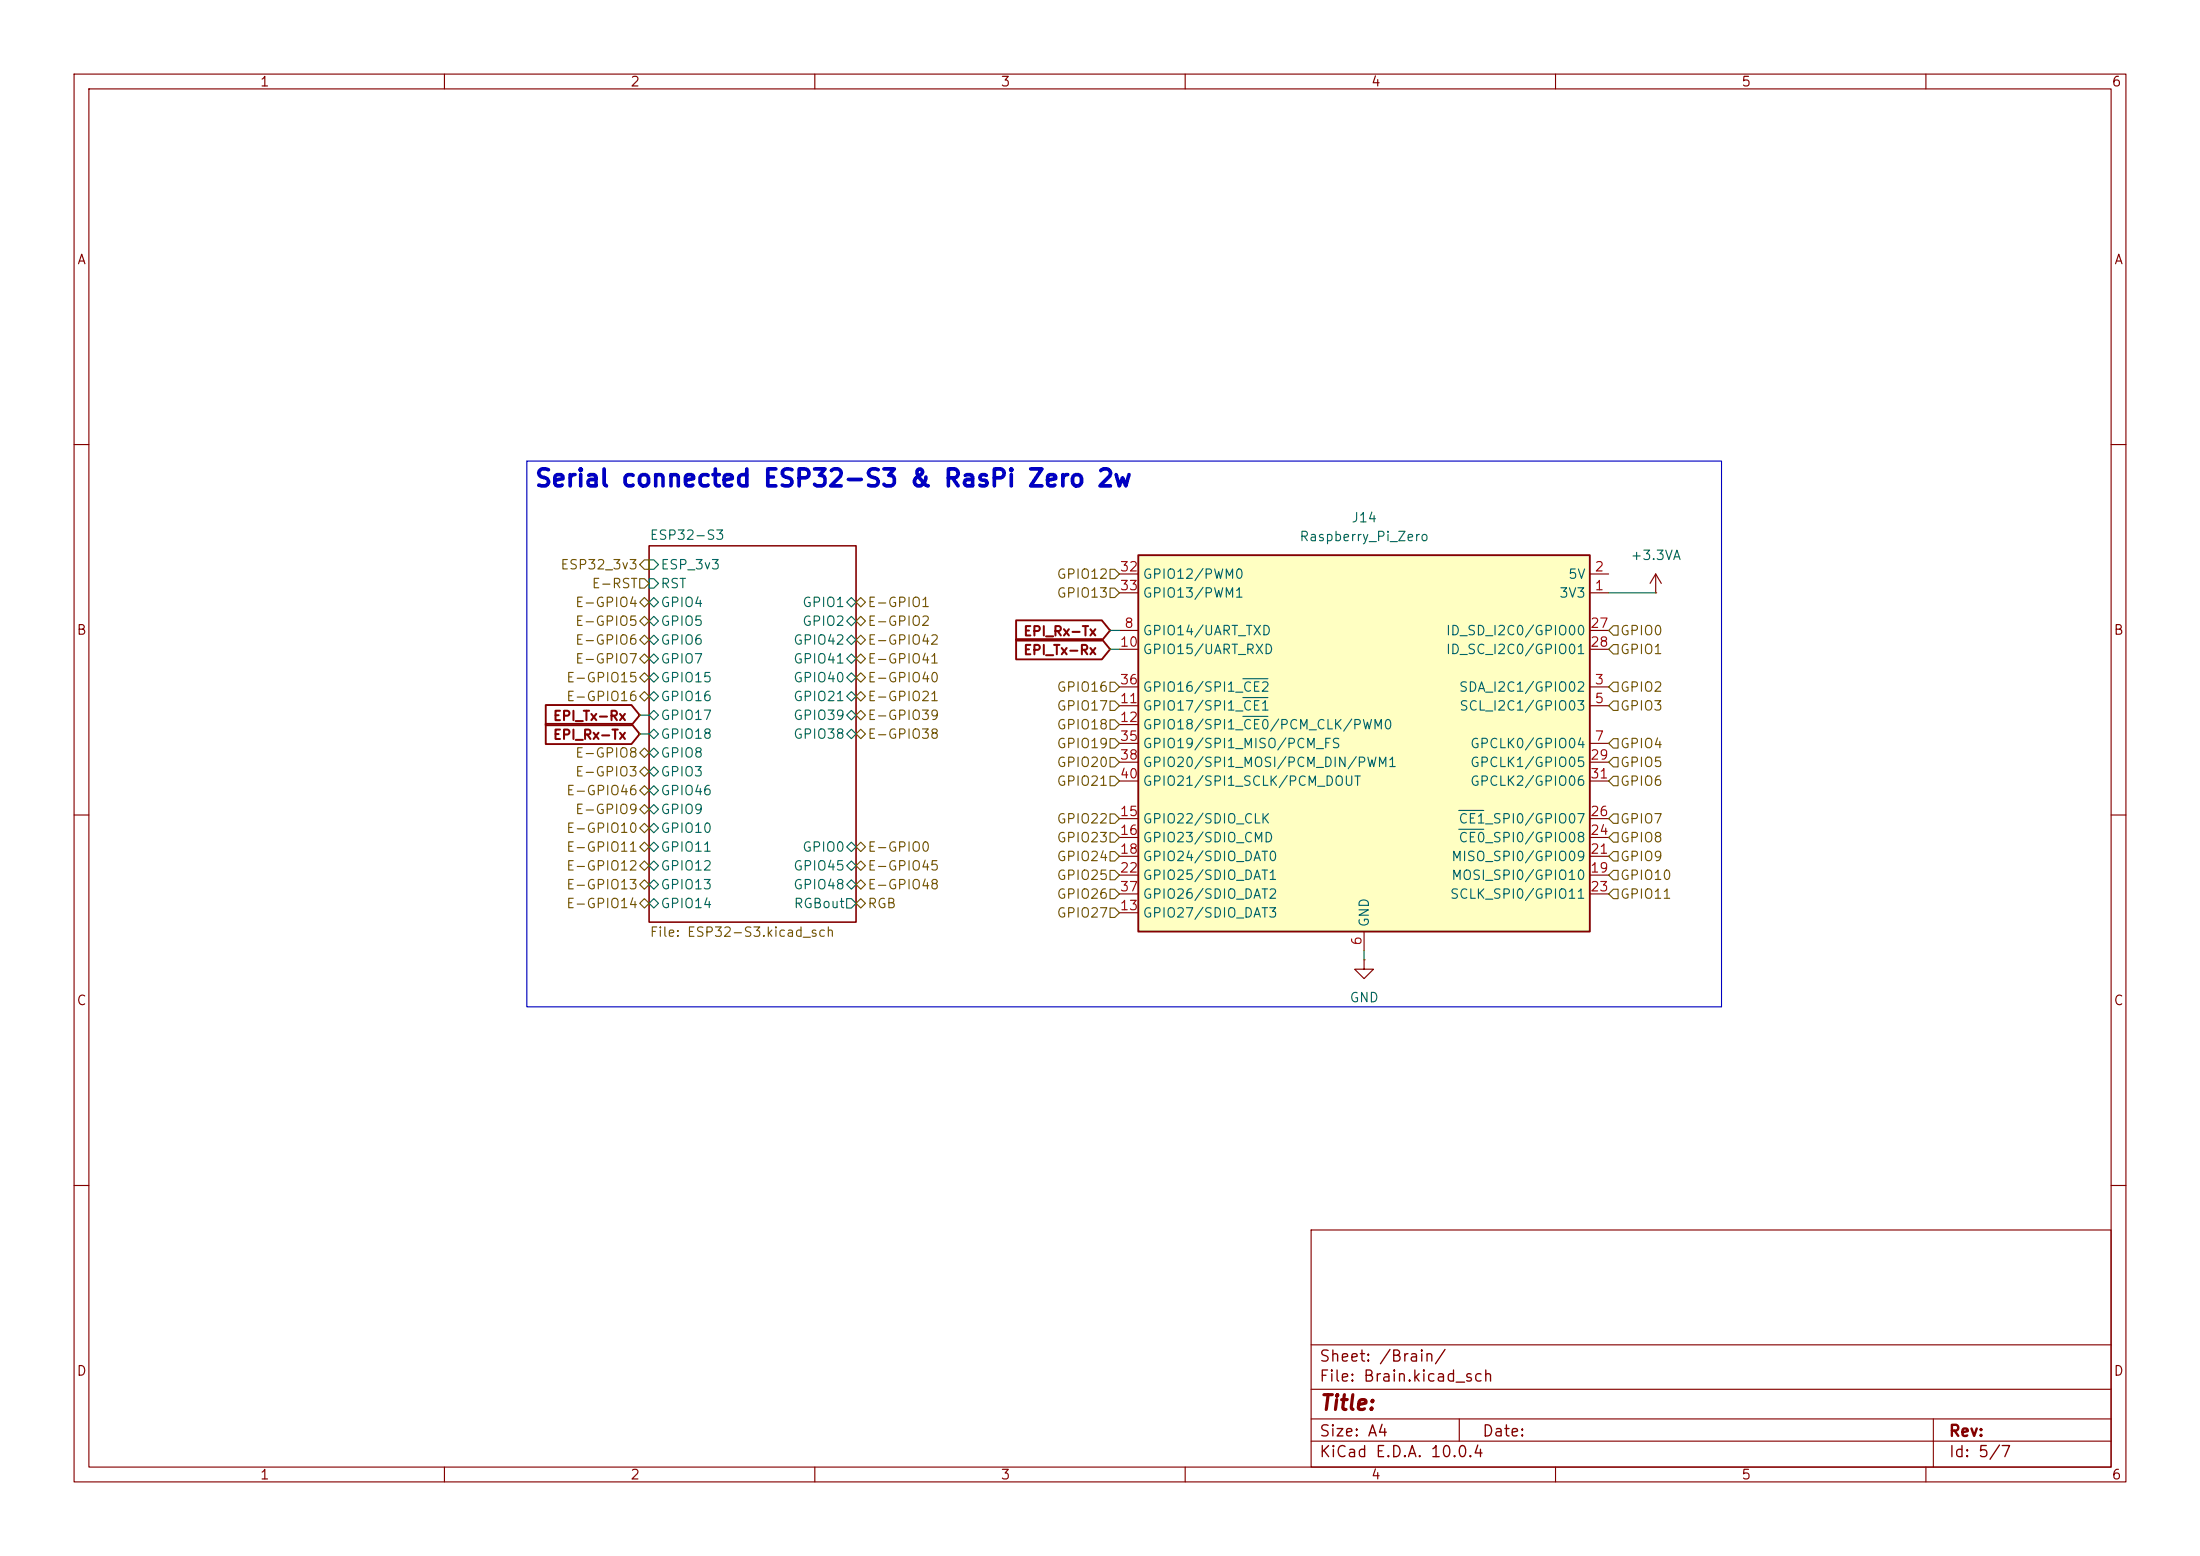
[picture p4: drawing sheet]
(kicad_sch
 (version 20260306)
 (generator "eeschema")
 (generator_version "10.0")
 (paper "A4")
 (lib_symbols
  (symbol "Connector:Raspberry_Pi_4" (exclude_from_sim no) (in_bom yes) (on_board yes)
   (in_pos_files yes)
   (duplicate_pin_numbers_are_jumpers no)
   (property "Reference" "J" (at -17.526 48.768 0) (show_name no) (do_not_autoplace no) (effects (font (size 1.27 1.27)) (justify left bottom)))
   (property "Value" "Raspberry_Pi_4" (at 15.748 -26.416 0) (show_name no) (do_not_autoplace no) (effects (font (size 1.27 1.27)) (justify left top)))
   (property "Footprint" "" (at 70.104 -47.498 0) (show_name no) (do_not_autoplace no) (hide yes) (effects (font (size 1.27 1.27)) (justify left)))
   (property "Datasheet" "https://datasheets.raspberrypi.com/rpi4/raspberry-pi-4-datasheet.pdf" (at 15.748 -32.258 0) (show_name no) (do_not_autoplace no) (hide yes) (effects (font (size 1.27 1.27)) (justify left)))
   (property "Description" "Raspberry Pi 4 Model B" (at 15.748 -29.718 0) (show_name no) (do_not_autoplace no) (hide yes) (effects (font (size 1.27 1.27)) (justify left)))
   (symbol "Raspberry_Pi_4_0_1"
    (rectangle (start -30.48 25.4) (end 30.48 -25.4) (stroke (width 0.254) (type default)) (fill (type background))))
   (symbol "Raspberry_Pi_4_1_1"
    (pin power_out line (at 33.02 20.32 180) (length 2.54) (name "3V3" (effects (font (size 1.27 1.27)))) (number "1" (effects (font (size 1.27 1.27)))))
    (pin power_out line (at 33.02 22.86 180) (length 2.54) (name "5V" (effects (font (size 1.27 1.27)))) (number "2" (effects (font (size 1.27 1.27)))))
    (pin bidirectional line (at 33.02 7.62 180) (length 2.54) (name "SDA_I2C1/GPIO02" (effects (font (size 1.27 1.27)))) (number "3" (effects (font (size 1.27 1.27)))))
    (pin passive line (at 33.02 22.86 180) (length 2.54) (hide yes) (name "5V" (effects (font (size 1.27 1.27)))) (number "4" (effects (font (size 1.27 1.27)))))
    (pin bidirectional line (at 33.02 5.08 180) (length 2.54) (name "SCL_I2C1/GPIO03" (effects (font (size 1.27 1.27)))) (number "5" (effects (font (size 1.27 1.27)))))
    (pin power_out line (at 0 -27.94 90) (length 2.54) (name "GND" (effects (font (size 1.27 1.27)))) (number "6" (effects (font (size 1.27 1.27)))))
    (pin bidirectional line (at 33.02 0 180) (length 2.54) (name "GPCLK0/GPIO04" (effects (font (size 1.27 1.27)))) (number "7" (effects (font (size 1.27 1.27)))))
    (pin bidirectional line (at -33.02 15.24 0) (length 2.54) (name "GPIO14/UART_TXD" (effects (font (size 1.27 1.27)))) (number "8" (effects (font (size 1.27 1.27)))))
    (pin passive line (at 0 -27.94 90) (length 2.54) (hide yes) (name "GND" (effects (font (size 1.27 1.27)))) (number "9" (effects (font (size 1.27 1.27)))))
    (pin bidirectional line (at -33.02 12.7 0) (length 2.54) (name "GPIO15/UART_RXD" (effects (font (size 1.27 1.27)))) (number "10" (effects (font (size 1.27 1.27)))))
    (pin bidirectional line (at -33.02 5.08 0) (length 2.54) (name "GPIO17/SPI1_~{CE1}" (effects (font (size 1.27 1.27)))) (number "11" (effects (font (size 1.27 1.27)))))
    (pin bidirectional line (at -33.02 2.54 0) (length 2.54) (name "GPIO18/SPI1_~{CE0}/PCM_CLK/PWM0" (effects (font (size 1.27 1.27)))) (number "12" (effects (font (size 1.27 1.27)))))
    (pin bidirectional line (at -33.02 -22.86 0) (length 2.54) (name "GPIO27/SDIO_DAT3" (effects (font (size 1.27 1.27)))) (number "13" (effects (font (size 1.27 1.27)))))
    (pin passive line (at 0 -27.94 90) (length 2.54) (hide yes) (name "GND" (effects (font (size 1.27 1.27)))) (number "14" (effects (font (size 1.27 1.27)))))
    (pin bidirectional line (at -33.02 -10.16 0) (length 2.54) (name "GPIO22/SDIO_CLK" (effects (font (size 1.27 1.27)))) (number "15" (effects (font (size 1.27 1.27)))))
    (pin bidirectional line (at -33.02 -12.7 0) (length 2.54) (name "GPIO23/SDIO_CMD" (effects (font (size 1.27 1.27)))) (number "16" (effects (font (size 1.27 1.27)))))
    (pin passive line (at 33.02 20.32 180) (length 2.54) (hide yes) (name "3V3" (effects (font (size 1.27 1.27)))) (number "17" (effects (font (size 1.27 1.27)))))
    (pin bidirectional line (at -33.02 -15.24 0) (length 2.54) (name "GPIO24/SDIO_DAT0" (effects (font (size 1.27 1.27)))) (number "18" (effects (font (size 1.27 1.27)))))
    (pin bidirectional line (at 33.02 -17.78 180) (length 2.54) (name "MOSI_SPI0/GPIO10" (effects (font (size 1.27 1.27)))) (number "19" (effects (font (size 1.27 1.27)))))
    (pin passive line (at 0 -27.94 90) (length 2.54) (hide yes) (name "GND" (effects (font (size 1.27 1.27)))) (number "20" (effects (font (size 1.27 1.27)))))
    (pin bidirectional line (at 33.02 -15.24 180) (length 2.54) (name "MISO_SPI0/GPIO09" (effects (font (size 1.27 1.27)))) (number "21" (effects (font (size 1.27 1.27)))))
    (pin bidirectional line (at -33.02 -17.78 0) (length 2.54) (name "GPIO25/SDIO_DAT1" (effects (font (size 1.27 1.27)))) (number "22" (effects (font (size 1.27 1.27)))))
    (pin bidirectional line (at 33.02 -20.32 180) (length 2.54) (name "SCLK_SPI0/GPIO11" (effects (font (size 1.27 1.27)))) (number "23" (effects (font (size 1.27 1.27)))))
    (pin bidirectional line (at 33.02 -12.7 180) (length 2.54) (name "~{CE0}_SPI0/GPIO08" (effects (font (size 1.27 1.27)))) (number "24" (effects (font (size 1.27 1.27)))))
    (pin passive line (at 0 -27.94 90) (length 2.54) (hide yes) (name "GND" (effects (font (size 1.27 1.27)))) (number "25" (effects (font (size 1.27 1.27)))))
    (pin bidirectional line (at 33.02 -10.16 180) (length 2.54) (name "~{CE1}_SPI0/GPIO07" (effects (font (size 1.27 1.27)))) (number "26" (effects (font (size 1.27 1.27)))))
    (pin bidirectional line (at 33.02 15.24 180) (length 2.54) (name "ID_SD_I2C0/GPIO00" (effects (font (size 1.27 1.27)))) (number "27" (effects (font (size 1.27 1.27)))))
    (pin bidirectional line (at 33.02 12.7 180) (length 2.54) (name "ID_SC_I2C0/GPIO01" (effects (font (size 1.27 1.27)))) (number "28" (effects (font (size 1.27 1.27)))))
    (pin bidirectional line (at 33.02 -2.54 180) (length 2.54) (name "GPCLK1/GPIO05" (effects (font (size 1.27 1.27)))) (number "29" (effects (font (size 1.27 1.27)))))
    (pin passive line (at 0 -27.94 90) (length 2.54) (hide yes) (name "GND" (effects (font (size 1.27 1.27)))) (number "30" (effects (font (size 1.27 1.27)))))
    (pin bidirectional line (at 33.02 -5.08 180) (length 2.54) (name "GPCLK2/GPIO06" (effects (font (size 1.27 1.27)))) (number "31" (effects (font (size 1.27 1.27)))))
    (pin bidirectional line (at -33.02 22.86 0) (length 2.54) (name "GPIO12/PWM0" (effects (font (size 1.27 1.27)))) (number "32" (effects (font (size 1.27 1.27)))))
    (pin bidirectional line (at -33.02 20.32 0) (length 2.54) (name "GPIO13/PWM1" (effects (font (size 1.27 1.27)))) (number "33" (effects (font (size 1.27 1.27)))))
    (pin passive line (at 0 -27.94 90) (length 2.54) (hide yes) (name "GND" (effects (font (size 1.27 1.27)))) (number "34" (effects (font (size 1.27 1.27)))))
    (pin bidirectional line (at -33.02 0 0) (length 2.54) (name "GPIO19/SPI1_MISO/PCM_FS" (effects (font (size 1.27 1.27)))) (number "35" (effects (font (size 1.27 1.27)))))
    (pin bidirectional line (at -33.02 7.62 0) (length 2.54) (name "GPIO16/SPI1_~{CE2}" (effects (font (size 1.27 1.27)))) (number "36" (effects (font (size 1.27 1.27)))))
    (pin bidirectional line (at -33.02 -20.32 0) (length 2.54) (name "GPIO26/SDIO_DAT2" (effects (font (size 1.27 1.27)))) (number "37" (effects (font (size 1.27 1.27)))))
    (pin bidirectional line (at -33.02 -2.54 0) (length 2.54) (name "GPIO20/SPI1_MOSI/PCM_DIN/PWM1" (effects (font (size 1.27 1.27)))) (number "38" (effects (font (size 1.27 1.27)))))
    (pin passive line (at 0 -27.94 90) (length 2.54) (hide yes) (name "GND" (effects (font (size 1.27 1.27)))) (number "39" (effects (font (size 1.27 1.27)))))
    (pin bidirectional line (at -33.02 -5.08 0) (length 2.54) (name "GPIO21/SPI1_SCLK/PCM_DOUT" (effects (font (size 1.27 1.27)))) (number "40" (effects (font (size 1.27 1.27))))))
   (embedded_fonts no))
  (symbol "power:+3.3VA"
   (power global)
   (pin_numbers (hide yes))
   (pin_names
    (offset 0) (hide yes)) (exclude_from_sim no) (in_bom yes) (on_board yes)
   (in_pos_files yes)
   (duplicate_pin_numbers_are_jumpers no)
   (property "Reference" "#PWR" (at 0 -3.81 0) (show_name no) (do_not_autoplace no) (hide yes) (effects (font (size 1.27 1.27))))
   (property "Value" "+3.3VA" (at 0 3.556 0) (show_name no) (do_not_autoplace no) (effects (font (size 1.27 1.27))))
   (property "Footprint" "" (at 0 0 0) (show_name no) (do_not_autoplace no) (hide yes) (effects (font (size 1.27 1.27))))
   (property "Datasheet" "" (at 0 0 0) (show_name no) (do_not_autoplace no) (hide yes) (effects (font (size 1.27 1.27))))
   (property "Description" "Power symbol creates a global label with name \"+3.3VA\"" (at 0 0 0) (show_name no) (do_not_autoplace no) (hide yes) (effects (font (size 1.27 1.27))))
   (symbol "+3.3VA_0_1"
    (polyline (pts (xy -0.762 1.27) (xy 0 2.54)) (stroke (width 0) (type default)) (fill (type none)))
    (polyline (pts (xy 0 2.54) (xy 0.762 1.27)) (stroke (width 0) (type default)) (fill (type none)))
    (polyline (pts (xy 0 0) (xy 0 2.54)) (stroke (width 0) (type default)) (fill (type none))))
   (symbol "+3.3VA_1_1"
    (pin power_in line (at 0 0 90) (length 0) (name "" (effects (font (size 1.27 1.27)))) (number "1" (effects (font (size 1.27 1.27))))))
   (embedded_fonts no))
  (symbol "power:GND"
   (power global)
   (pin_numbers (hide yes))
   (pin_names
    (offset 0) (hide yes)) (exclude_from_sim no) (in_bom yes) (on_board yes)
   (in_pos_files yes)
   (duplicate_pin_numbers_are_jumpers no)
   (property "Reference" "#PWR" (at 0 -6.35 0) (show_name no) (do_not_autoplace no) (hide yes) (effects (font (size 1.27 1.27))))
   (property "Value" "GND" (at 0 -3.81 0) (show_name no) (do_not_autoplace no) (effects (font (size 1.27 1.27))))
   (property "Footprint" "" (at 0 0 0) (show_name no) (do_not_autoplace no) (hide yes) (effects (font (size 1.27 1.27))))
   (property "Datasheet" "" (at 0 0 0) (show_name no) (do_not_autoplace no) (hide yes) (effects (font (size 1.27 1.27))))
   (property "Description" "Power symbol creates a global label with name \"GND\" , ground" (at 0 0 0) (show_name no) (do_not_autoplace no) (hide yes) (effects (font (size 1.27 1.27))))
   (symbol "GND_0_1"
    (polyline (pts (xy 0 0) (xy 0 -1.27) (xy 1.27 -1.27) (xy 0 -2.54) (xy -1.27 -1.27) (xy 0 -1.27)) (stroke (width 0) (type default)) (fill (type none))))
   (symbol "GND_1_1"
    (pin power_in line (at 0 0 270) (length 0) (name "" (effects (font (size 1.27 1.27)))) (number "1" (effects (font (size 1.27 1.27))))))
   (embedded_fonts no)))
 (text_box "Serial connected ESP32-S3 & RasPi Zero 2w"
  (exclude_from_sim no)
  (at 71.12 62.23 0)
  (size 161.29 73.66)
  (margins 0.9525 0.9525 0.9525 0.9525)
  (stroke (width 0) (type solid))
  (fill (type none))
  (effects (font (size 2.286 2.286) (thickness 0.4572)
    (bold yes)) (justify left top)))
 (wire
  (pts (xy 149.86 85.09) (xy 151.13 85.09))
  (stroke (width 0) (type default)))
 (wire
  (pts (xy 86.36 99.06) (xy 87.63 99.06))
  (stroke (width 0) (type default)))
 (wire
  (pts (xy 184.15 129.54) (xy 184.15 128.27))
  (stroke (width 0) (type default)))
 (wire
  (pts (xy 86.36 96.52) (xy 87.63 96.52))
  (stroke (width 0) (type default)))
 (wire
  (pts (xy 223.52 80.01) (xy 217.17 80.01))
  (stroke (width 0) (type default)))
 (wire
  (pts (xy 149.86 87.63) (xy 151.13 87.63))
  (stroke (width 0) (type default)))
 (global_label "EPI_Rx-Tx"
  (shape input)
  (at 149.86 85.09 180)
  (fields_autoplaced yes)
  (effects (font (size 1.27 1.27) (thickness 0.254)
    (bold yes)) (justify right))
  (property "Intersheetrefs" "${INTERSHEET_REFS}" (at 136.5412 85.09 0) (hide yes) (show_name no) (do_not_autoplace no) (effects (font (size 1.27 1.27)) (justify right))))
 (global_label "EPI_Tx-Rx"
  (shape input)
  (at 149.86 87.63 180)
  (fields_autoplaced yes)
  (effects (font (size 1.27 1.27) (thickness 0.254)
    (bold yes)) (justify right))
  (property "Intersheetrefs" "${INTERSHEET_REFS}" (at 136.5412 87.63 0) (hide yes) (show_name no) (do_not_autoplace no) (effects (font (size 1.27 1.27)) (justify right))))
 (global_label "EPI_Tx-Rx"
  (shape input)
  (at 86.36 96.52 180)
  (fields_autoplaced yes)
  (effects (font (size 1.27 1.27) (thickness 0.254)
    (bold yes)) (justify right))
  (property "Intersheetrefs" "${INTERSHEET_REFS}" (at 73.0412 96.52 0) (hide yes) (show_name no) (do_not_autoplace no) (effects (font (size 1.27 1.27)) (justify right))))
 (global_label "EPI_Rx-Tx"
  (shape input)
  (at 86.36 99.06 180)
  (fields_autoplaced yes)
  (effects (font (size 1.27 1.27) (thickness 0.254)
    (bold yes)) (justify right))
  (property "Intersheetrefs" "${INTERSHEET_REFS}" (at 73.0412 99.06 0) (hide yes) (show_name no) (do_not_autoplace no) (effects (font (size 1.27 1.27)) (justify right))))
 (hierarchical_label "GPIO0"
  (shape input)
  (at 217.17 85.09 0)
  (effects (font (size 1.27 1.27)) (justify left)))
 (hierarchical_label "RGB"
  (shape bidirectional)
  (at 115.57 121.92 0)
  (effects (font (size 1.27 1.27)) (justify left)))
 (hierarchical_label "E-RST"
  (shape input)
  (at 87.63 78.74 180)
  (effects (font (size 1.27 1.27)) (justify right)))
 (hierarchical_label "ESP32_3v3"
  (shape output)
  (at 87.63 76.2 180)
  (effects (font (size 1.27 1.27)) (justify right)))
 (hierarchical_label "GPIO27"
  (shape input)
  (at 151.13 123.19 180)
  (effects (font (size 1.27 1.27)) (justify right)))
 (hierarchical_label "GPIO23"
  (shape input)
  (at 151.13 113.03 180)
  (effects (font (size 1.27 1.27)) (justify right)))
 (hierarchical_label "E-GPIO48"
  (shape bidirectional)
  (at 115.57 119.38 0)
  (effects (font (size 1.27 1.27)) (justify left)))
 (hierarchical_label "E-GPIO40"
  (shape bidirectional)
  (at 115.57 91.44 0)
  (effects (font (size 1.27 1.27)) (justify left)))
 (hierarchical_label "GPIO12"
  (shape input)
  (at 151.13 77.47 180)
  (effects (font (size 1.27 1.27)) (justify right)))
 (hierarchical_label "GPIO10"
  (shape input)
  (at 217.17 118.11 0)
  (effects (font (size 1.27 1.27)) (justify left)))
 (hierarchical_label "GPIO11"
  (shape input)
  (at 217.17 120.65 0)
  (effects (font (size 1.27 1.27)) (justify left)))
 (hierarchical_label "GPIO22"
  (shape input)
  (at 151.13 110.49 180)
  (effects (font (size 1.27 1.27)) (justify right)))
 (hierarchical_label "GPIO5"
  (shape input)
  (at 217.17 102.87 0)
  (effects (font (size 1.27 1.27)) (justify left)))
 (hierarchical_label "GPIO17"
  (shape input)
  (at 151.13 95.25 180)
  (effects (font (size 1.27 1.27)) (justify right)))
 (hierarchical_label "GPIO19"
  (shape input)
  (at 151.13 100.33 180)
  (effects (font (size 1.27 1.27)) (justify right)))
 (hierarchical_label "GPIO13"
  (shape input)
  (at 151.13 80.01 180)
  (effects (font (size 1.27 1.27)) (justify right)))
 (hierarchical_label "E-GPIO9"
  (shape bidirectional)
  (at 87.63 109.22 180)
  (effects (font (size 1.27 1.27)) (justify right)))
 (hierarchical_label "GPIO24"
  (shape input)
  (at 151.13 115.57 180)
  (effects (font (size 1.27 1.27)) (justify right)))
 (hierarchical_label "GPIO1"
  (shape input)
  (at 217.17 87.63 0)
  (effects (font (size 1.27 1.27)) (justify left)))
 (hierarchical_label "E-GPIO16"
  (shape bidirectional)
  (at 87.63 93.98 180)
  (effects (font (size 1.27 1.27)) (justify right)))
 (hierarchical_label "E-GPIO38"
  (shape bidirectional)
  (at 115.57 99.06 0)
  (effects (font (size 1.27 1.27)) (justify left)))
 (hierarchical_label "E-GPIO45"
  (shape bidirectional)
  (at 115.57 116.84 0)
  (effects (font (size 1.27 1.27)) (justify left)))
 (hierarchical_label "E-GPIO15"
  (shape bidirectional)
  (at 87.63 91.44 180)
  (effects (font (size 1.27 1.27)) (justify right)))
 (hierarchical_label "GPIO3"
  (shape input)
  (at 217.17 95.25 0)
  (effects (font (size 1.27 1.27)) (justify left)))
 (hierarchical_label "E-GPIO3"
  (shape bidirectional)
  (at 87.63 104.14 180)
  (effects (font (size 1.27 1.27)) (justify right)))
 (hierarchical_label "E-GPIO21"
  (shape bidirectional)
  (at 115.57 93.98 0)
  (effects (font (size 1.27 1.27)) (justify left)))
 (hierarchical_label "E-GPIO42"
  (shape bidirectional)
  (at 115.57 86.36 0)
  (effects (font (size 1.27 1.27)) (justify left)))
 (hierarchical_label "GPIO18"
  (shape input)
  (at 151.13 97.79 180)
  (effects (font (size 1.27 1.27)) (justify right)))
 (hierarchical_label "E-GPIO2"
  (shape bidirectional)
  (at 115.57 83.82 0)
  (effects (font (size 1.27 1.27)) (justify left)))
 (hierarchical_label "E-GPIO10"
  (shape bidirectional)
  (at 87.63 111.76 180)
  (effects (font (size 1.27 1.27)) (justify right)))
 (hierarchical_label "E-GPIO7"
  (shape bidirectional)
  (at 87.63 88.9 180)
  (effects (font (size 1.27 1.27)) (justify right)))
 (hierarchical_label "E-GPIO11"
  (shape bidirectional)
  (at 87.63 114.3 180)
  (effects (font (size 1.27 1.27)) (justify right)))
 (hierarchical_label "E-GPIO46"
  (shape bidirectional)
  (at 87.63 106.68 180)
  (effects (font (size 1.27 1.27)) (justify right)))
 (hierarchical_label "E-GPIO4"
  (shape bidirectional)
  (at 87.63 81.28 180)
  (effects (font (size 1.27 1.27)) (justify right)))
 (hierarchical_label "E-GPIO0"
  (shape bidirectional)
  (at 115.57 114.3 0)
  (effects (font (size 1.27 1.27)) (justify left)))
 (hierarchical_label "GPIO7"
  (shape input)
  (at 217.17 110.49 0)
  (effects (font (size 1.27 1.27)) (justify left)))
 (hierarchical_label "E-GPIO5"
  (shape bidirectional)
  (at 87.63 83.82 180)
  (effects (font (size 1.27 1.27)) (justify right)))
 (hierarchical_label "E-GPIO14"
  (shape bidirectional)
  (at 87.63 121.92 180)
  (effects (font (size 1.27 1.27)) (justify right)))
 (hierarchical_label "GPIO9"
  (shape input)
  (at 217.17 115.57 0)
  (effects (font (size 1.27 1.27)) (justify left)))
 (hierarchical_label "E-GPIO39"
  (shape bidirectional)
  (at 115.57 96.52 0)
  (effects (font (size 1.27 1.27)) (justify left)))
 (hierarchical_label "E-GPIO13"
  (shape bidirectional)
  (at 87.63 119.38 180)
  (effects (font (size 1.27 1.27)) (justify right)))
 (hierarchical_label "GPIO21"
  (shape input)
  (at 151.13 105.41 180)
  (effects (font (size 1.27 1.27)) (justify right)))
 (hierarchical_label "GPIO2"
  (shape input)
  (at 217.17 92.71 0)
  (effects (font (size 1.27 1.27)) (justify left)))
 (hierarchical_label "GPIO25"
  (shape input)
  (at 151.13 118.11 180)
  (effects (font (size 1.27 1.27)) (justify right)))
 (hierarchical_label "GPIO8"
  (shape input)
  (at 217.17 113.03 0)
  (effects (font (size 1.27 1.27)) (justify left)))
 (hierarchical_label "E-GPIO1"
  (shape bidirectional)
  (at 115.57 81.28 0)
  (effects (font (size 1.27 1.27)) (justify left)))
 (hierarchical_label "GPIO6"
  (shape input)
  (at 217.17 105.41 0)
  (effects (font (size 1.27 1.27)) (justify left)))
 (hierarchical_label "GPIO26"
  (shape input)
  (at 151.13 120.65 180)
  (effects (font (size 1.27 1.27)) (justify right)))
 (hierarchical_label "E-GPIO8"
  (shape bidirectional)
  (at 87.63 101.6 180)
  (effects (font (size 1.27 1.27)) (justify right)))
 (hierarchical_label "GPIO4"
  (shape input)
  (at 217.17 100.33 0)
  (effects (font (size 1.27 1.27)) (justify left)))
 (hierarchical_label "E-GPIO6"
  (shape bidirectional)
  (at 87.63 86.36 180)
  (effects (font (size 1.27 1.27)) (justify right)))
 (hierarchical_label "GPIO16"
  (shape input)
  (at 151.13 92.71 180)
  (effects (font (size 1.27 1.27)) (justify right)))
 (hierarchical_label "E-GPIO41"
  (shape bidirectional)
  (at 115.57 88.9 0)
  (effects (font (size 1.27 1.27)) (justify left)))
 (hierarchical_label "GPIO20"
  (shape input)
  (at 151.13 102.87 180)
  (effects (font (size 1.27 1.27)) (justify right)))
 (hierarchical_label "E-GPIO12"
  (shape bidirectional)
  (at 87.63 116.84 180)
  (effects (font (size 1.27 1.27)) (justify right)))
 (symbol
  (lib_id "power:+3.3VA")
  (at 223.52 80.01 0)
  (unit 1)
  (body_style 1)
  (exclude_from_sim no)
  (in_bom yes)
  (on_board yes)
  (in_pos_files yes)
  (dnp no)
  (fields_autoplaced yes)
  (property "Reference" "#PWR0129" (at 223.52 83.82 0) (hide yes) (show_name no) (do_not_autoplace no) (effects (font (size 1.27 1.27))))
  (property "Value" "+3.3VA" (at 223.52 74.93 0) (show_name no) (do_not_autoplace no) (effects (font (size 1.27 1.27))))
  (property "Footprint" "" (at 223.52 80.01 0) (hide yes) (show_name no) (do_not_autoplace no) (effects (font (size 1.27 1.27))))
  (property "Datasheet" "" (at 223.52 80.01 0) (hide yes) (show_name no) (do_not_autoplace no) (effects (font (size 1.27 1.27))))
  (property "Description" "Power symbol creates a global label with name \"+3.3VA\"" (at 223.52 80.01 0) (hide yes) (show_name no) (do_not_autoplace no) (effects (font (size 1.27 1.27))))
  (pin "1"))
 (symbol
  (lib_id "power:GND")
  (at 184.15 129.54 0)
  (unit 1)
  (body_style 1)
  (exclude_from_sim no)
  (in_bom yes)
  (on_board yes)
  (in_pos_files yes)
  (dnp no)
  (fields_autoplaced yes)
  (property "Reference" "#PWR0128" (at 184.15 135.89 0) (hide yes) (show_name no) (do_not_autoplace no) (effects (font (size 1.27 1.27))))
  (property "Value" "GND" (at 184.15 134.62 0) (show_name no) (do_not_autoplace no) (effects (font (size 1.27 1.27))))
  (property "Footprint" "" (at 184.15 129.54 0) (hide yes) (show_name no) (do_not_autoplace no) (effects (font (size 1.27 1.27))))
  (property "Datasheet" "" (at 184.15 129.54 0) (hide yes) (show_name no) (do_not_autoplace no) (effects (font (size 1.27 1.27))))
  (property "Description" "Power symbol creates a global label with name \"GND\" , ground" (at 184.15 129.54 0) (hide yes) (show_name no) (do_not_autoplace no) (effects (font (size 1.27 1.27))))
  (pin "1"))
 (symbol
  (lib_id "Connector:Raspberry_Pi_4")
  (at 184.15 100.33 0)
  (unit 1)
  (body_style 1)
  (exclude_from_sim no)
  (in_bom yes)
  (on_board yes)
  (in_pos_files yes)
  (dnp no)
  (fields_autoplaced yes)
  (property "Reference" "J14" (at 184.15 69.85 0) (show_name no) (do_not_autoplace no) (effects (font (size 1.27 1.27))))
  (property "Value" "Raspberry_Pi_Zero" (at 184.15 72.39 0) (show_name no) (do_not_autoplace no) (effects (font (size 1.27 1.27))))
  (property "Footprint" "Wall_E_FPs:MODULE_RASPBERRY_PI_ZERO_2_W" (at 254.254 147.828 0) (hide yes) (show_name no) (do_not_autoplace no) (effects (font (size 1.27 1.27)) (justify left)))
  (property "Datasheet" "https://datasheets.raspberrypi.com/rpi4/raspberry-pi-4-datasheet.pdf" (at 199.898 132.588 0) (hide yes) (show_name no) (do_not_autoplace no) (effects (font (size 1.27 1.27)) (justify left)))
  (property "Description" "Raspberry Pi 4 Model B" (at 199.898 130.048 0) (hide yes) (show_name no) (do_not_autoplace no) (effects (font (size 1.27 1.27)) (justify left)))
  (pin "22")
  (pin "9")
  (pin "12")
  (pin "8")
  (pin "10")
  (pin "14")
  (pin "29")
  (pin "31")
  (pin "7")
  (pin "15")
  (pin "16")
  (pin "3")
  (pin "1")
  (pin "13")
  (pin "17")
  (pin "2")
  (pin "11")
  (pin "19")
  (pin "21")
  (pin "6")
  (pin "4")
  (pin "5")
  (pin "18")
  (pin "20")
  (pin "24")
  (pin "26")
  (pin "27")
  (pin "23")
  (pin "28")
  (pin "25")
  (pin "30")
  (pin "33")
  (pin "35")
  (pin "36")
  (pin "39")
  (pin "38")
  (pin "32")
  (pin "34")
  (pin "40")
  (pin "37"))
 (sheet
  (at 87.63 73.66)
  (size 27.94 50.8)
  (exclude_from_sim no)
  (in_bom yes)
  (on_board yes)
  (dnp no)
  (fields_autoplaced yes)
  (stroke (width 0.1524) (type solid))
  (fill (color 0 0 0 0))
  (property "Sheetname" "ESP32-S3" (at 87.63 72.9484 0) (show_name no) (do_not_autoplace no) (effects (font (size 1.27 1.27)) (justify left bottom)))
  (property "Sheetfile" "ESP32-S3.kicad_sch" (at 87.63 125.0446 0) (show_name no) (do_not_autoplace no) (effects (font (size 1.27 1.27)) (justify left top)))
  (pin "GPIO0" bidirectional (at 115.57 114.3 0) (effects (font (size 1.27 1.27)) (justify right)))
  (pin "GPIO4" bidirectional (at 87.63 81.28 180) (effects (font (size 1.27 1.27)) (justify left)))
  (pin "GPIO40" bidirectional (at 115.57 91.44 0) (effects (font (size 1.27 1.27)) (justify right)))
  (pin "GPIO46" bidirectional (at 87.63 106.68 180) (effects (font (size 1.27 1.27)) (justify left)))
  (pin "GPIO41" bidirectional (at 115.57 88.9 0) (effects (font (size 1.27 1.27)) (justify right)))
  (pin "GPIO3" bidirectional (at 87.63 104.14 180) (effects (font (size 1.27 1.27)) (justify left)))
  (pin "GPIO13" bidirectional (at 87.63 119.38 180) (effects (font (size 1.27 1.27)) (justify left)))
  (pin "GPIO45" bidirectional (at 115.57 116.84 0) (effects (font (size 1.27 1.27)) (justify right)))
  (pin "GPIO9" bidirectional (at 87.63 109.22 180) (effects (font (size 1.27 1.27)) (justify left)))
  (pin "GPIO2" bidirectional (at 115.57 83.82 0) (effects (font (size 1.27 1.27)) (justify right)))
  (pin "GPIO8" bidirectional (at 87.63 101.6 180) (effects (font (size 1.27 1.27)) (justify left)))
  (pin "GPIO1" bidirectional (at 115.57 81.28 0) (effects (font (size 1.27 1.27)) (justify right)))
  (pin "GPIO21" bidirectional (at 115.57 93.98 0) (effects (font (size 1.27 1.27)) (justify right)))
  (pin "GPIO18" bidirectional (at 87.63 99.06 180) (effects (font (size 1.27 1.27)) (justify left)))
  (pin "GPIO14" bidirectional (at 87.63 121.92 180) (effects (font (size 1.27 1.27)) (justify left)))
  (pin "GPIO10" bidirectional (at 87.63 111.76 180) (effects (font (size 1.27 1.27)) (justify left)))
  (pin "GPIO15" bidirectional (at 87.63 91.44 180) (effects (font (size 1.27 1.27)) (justify left)))
  (pin "GPIO7" bidirectional (at 87.63 88.9 180) (effects (font (size 1.27 1.27)) (justify left)))
  (pin "GPIO17" bidirectional (at 87.63 96.52 180) (effects (font (size 1.27 1.27)) (justify left)))
  (pin "GPIO42" bidirectional (at 115.57 86.36 0) (effects (font (size 1.27 1.27)) (justify right)))
  (pin "GPIO11" bidirectional (at 87.63 114.3 180) (effects (font (size 1.27 1.27)) (justify left)))
  (pin "GPIO48" bidirectional (at 115.57 119.38 0) (effects (font (size 1.27 1.27)) (justify right)))
  (pin "GPIO12" bidirectional (at 87.63 116.84 180) (effects (font (size 1.27 1.27)) (justify left)))
  (pin "GPIO5" bidirectional (at 87.63 83.82 180) (effects (font (size 1.27 1.27)) (justify left)))
  (pin "GPIO38" bidirectional (at 115.57 99.06 0) (effects (font (size 1.27 1.27)) (justify right)))
  (pin "GPIO39" bidirectional (at 115.57 96.52 0) (effects (font (size 1.27 1.27)) (justify right)))
  (pin "GPIO6" bidirectional (at 87.63 86.36 180) (effects (font (size 1.27 1.27)) (justify left)))
  (pin "ESP_3v3" input (at 87.63 76.2 180) (effects (font (size 1.27 1.27)) (justify left)))
  (pin "RGBout" output (at 115.57 121.92 0) (effects (font (size 1.27 1.27)) (justify right)))
  (pin "RST" input (at 87.63 78.74 180) (effects (font (size 1.27 1.27)) (justify left)))
  (pin "GPIO16" bidirectional (at 87.63 93.98 180) (effects (font (size 1.27 1.27)) (justify left)))))
